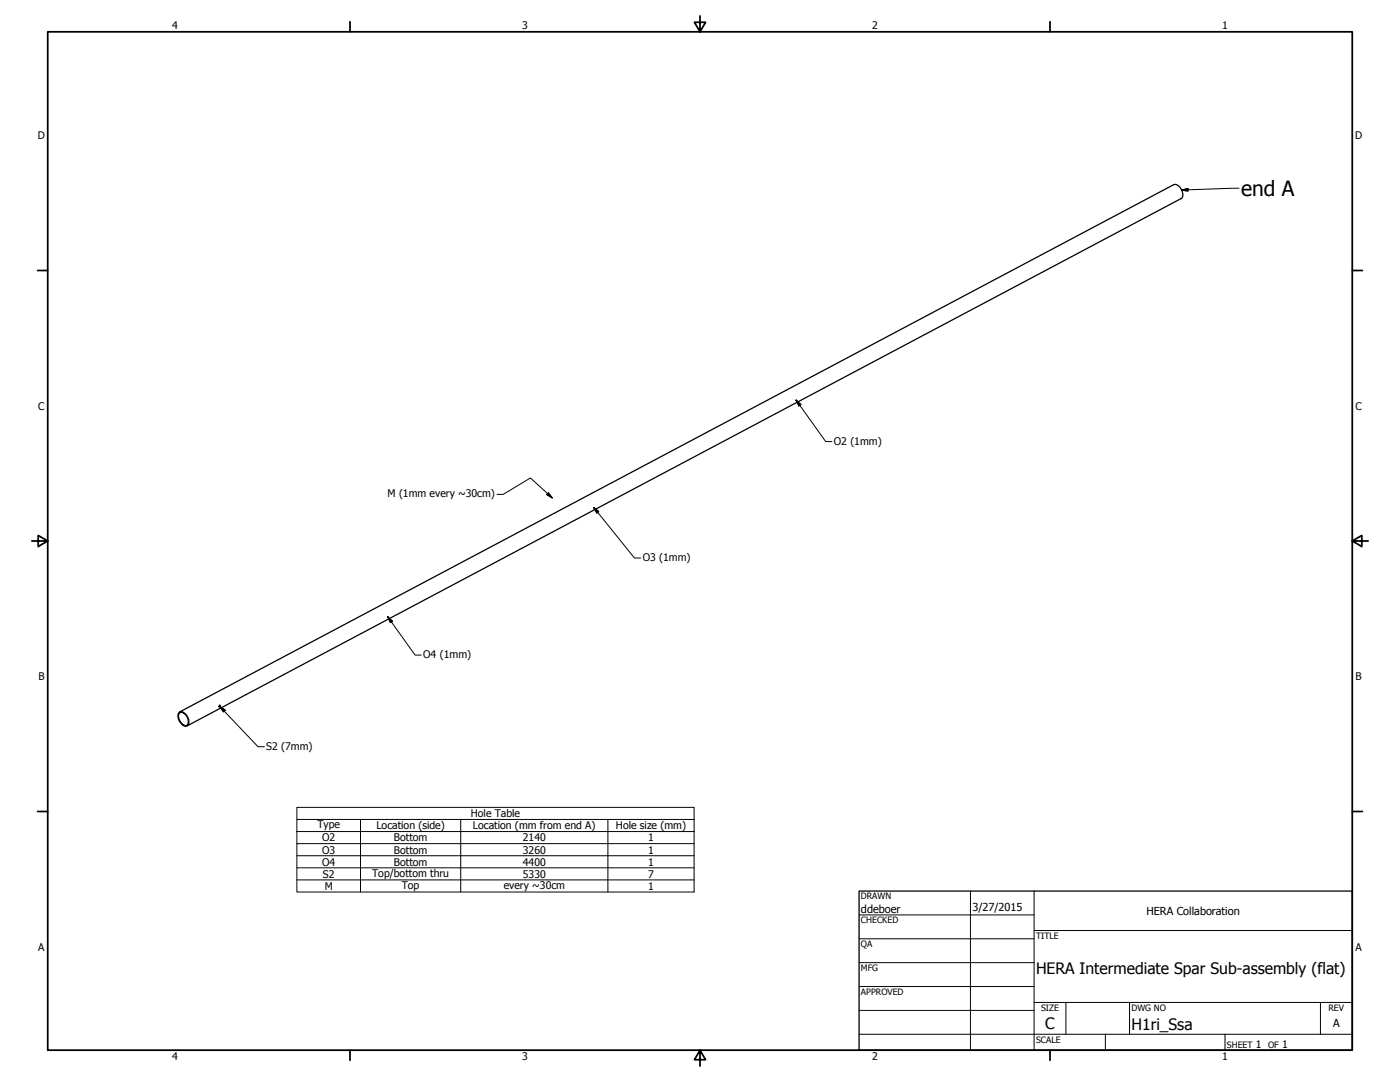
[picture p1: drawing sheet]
<svg xmlns="http://www.w3.org/2000/svg" width="559mm" height="432mm" viewBox="0 0 559 432" stroke-linecap="round" stroke-linejoin="round" font-family="sans-serif">
<!-- layer: Visible (ANSI) -->
<path d="M317.8 159.8h.1M237 202.6h.1M154.7 246.3h.1M71.6 284.2a3.3 3.3 0 0 1 3.7 3.1l.1 .4a1.61 1.61 0 0 1-.9 2.1 1.61 1.61 0 0 1-2.1-.9 3.7 3.7 0 0 1-.8-4.7zM71.7 284.5a2.71 2.71 0 0 1 3.4 2.6 1.44 1.44 0 0 1-.1 1.9 1.44 1.44 0 0 1-1.8 .2 3.6 3.6 0 0 1-1.5-4.7zM71.8 284.1l396.6-210.4a3.4 3.4 0 0 1 3.7 3.6v1.1l-.5 .8-396.9 210.5M87.5 281.6l.4-.1a.34 .34 0 0 1-.1 .5 .34 .34 0 0 1-.4-.1zM87.7 281.4l-.3 .5" fill="none" stroke="#000" stroke-width=".51"/>
<!-- layer: Border (ANSI) -->
<g fill="none" stroke="#000" stroke-width=".7">
<path d="M19 12.7h520.8v406.4h-520.8zM139.7 8.6v4.1M279.4 6.3v6.4l-2.2-3.8h4.4l-2.2 3.8M419.1 8.6v4.1M15 107.9h4M539.8 107.9h4M12.7 215.9h6.3l-3.8-2.2v4.4l3.8-2.2M539.8 215.9l3.8 2.2v-4.4l-3.8 2.2h6.3M15 323.8h4M539.8 323.8h4M139.7 419.1v4.1M279.4 419.1l2.2 3.8h-4.4l2.2-3.8v6.3"/>
<path d="M419.1 419.1v4.1"/>
</g>
<!-- layer: Title (ANSI) -->
<g fill="none" stroke="#000" stroke-width=".4">
<path d="M387.3 355.6v63.5M412.7 355.6v63.5M342.9 365.1h69.8M342.9 374.6h69.8M412.7 371.3h127.1M342.9 384.2h69.8M342.9 393.7h69.8M342.9 412.7h196.9M342.9 403.2h69.8M412.7 400h127.1M425.4 400v12.7M441.2 412.7v6.4"/>
<path d="M450.8 400v12.7M488.9 412.7v6.4M527 400v12.7"/>
</g>
<path d="M342.9 355.6h196.9v63.5h-196.9z" fill="none" stroke="#000" stroke-width=".51"/>
<!-- layer: Symbol (ANSI) -->
<g fill="none" stroke="#000" stroke-width=".4">
<path d="M471.7 75.9l2.5-.7v1.1zM494.5 75.1l-22.8 .8M317.8 159.7l1.9 1.8-.9 .6zM317.8 159.7l11.8 16.5h2.4M198.4 197.3h2.5l10.8-6.5 8.7 7.9M218.9 196.7l1.5 2-2.2-1.3zM237 202.6l2 1.6-.8 .6zM237 202.6l16.2 20.1h2.5M154.7 246.1l1.9 1.8-.8 .6zM154.7 246.1l11 15.3h2.4M87.8 281.9l2.1 1.5-.7 .7zM87.8 281.9l15.2 16.1h2.5"/>
<path d="M118.5 327v-4.8h158.6v4.8M118.5 331.9h158.6M118.5 336.7h158.6M143.9 327v29M183.9 327v29M242.6 327v29M277.1 327h-158.6v4.9M277.1 327v29h-158.6v-24.1M118.5 341.5h158.6M118.5 346.3h158.6M118.5 351.2h158.6"/>
</g>
<path d="M471.7 75.9l2.5-.7zM471.7 75.9l2.5-.7v1.1zM317.8 159.7l1.9 1.8zM317.8 159.7l1.9 1.8-.9 .6zM218.2 197.4l2.2 1.3zM218.9 196.7l1.5 2-2.2-1.3zM237 202.6l2 1.6zM237 202.6l2 1.6-.8 .6zM154.7 246.1l1.9 1.8zM154.7 246.1l1.9 1.8-.8 .6zM87.8 281.9l2.1 1.5zM87.8 281.9l2.1 1.5-.7 .7z" fill="#000" stroke="#000" stroke-width=".4"/>
<text font-size="8.4" x="495.4" y="78.2">end A</text>
<g font-size="6.3">
<text x="413.5" y="388.6">HERA Intermediate Spar Sub-assembly (flat)</text>
<text x="417.2" y="410.6">C</text>
<text x="451.6" y="411.1">H1ri_Ssa</text>
</g>
<g font-size="4.4">
<text x="343.7" y="364.3">ddeboer</text>
<text x="388.1" y="363.7">3/27/2015</text>
<text x="457.6" y="365.1">HERA Collaboration</text>
<text x="532.1" y="409.9">A</text>
</g>
<g font-size="4.2">
<text x="68.7" y="11.7">4</text>
<text x="208.4" y="11.7">3</text>
<text x="348.1" y="11.7">2</text>
<text x="487.8" y="11.7">1</text>
<text x="15.1" y="55.5">D</text>
<text x="540.9" y="55.5">D</text>
<text x="15.2" y="163.4">C</text>
<text x="541" y="163.4">C</text>
<text x="332.9" y="177.4">O2 (1mm)</text>
<text x="154.7" y="198.5">M (1mm every ~30cm)</text>
<text x="256.5" y="223.9">O3 (1mm)</text>
<text x="168.9" y="262.6">O4 (1mm)</text>
<text x="15.3" y="271.4">B</text>
<text x="541.1" y="271.4">B</text>
<text x="106.3" y="299.1">S2 (7mm)</text>
<text x="187.9" y="326.2">Hole Table</text>
<text x="126.7" y="330.6">Type</text>
<text x="128.6" y="335.8">O2</text>
<text x="150.2" y="330.6">Location (side)</text>
<text x="157.2" y="335.8">Bottom</text>
<text x="188.8" y="330.6">Location (mm from end A)</text>
<text x="208.7" y="335.8">2140</text>
<text x="245.8" y="330.6">Hole size (mm)</text>
<text x="258.7" y="335.8">1</text>
<text x="128.6" y="340.6">O3</text>
<text x="157.2" y="340.6">Bottom</text>
<text x="208.7" y="340.6">3260</text>
<text x="258.7" y="340.6">1</text>
<text x="128.6" y="345.4">O4</text>
<text x="157.2" y="345.4">Bottom</text>
<text x="208.7" y="345.4">4400</text>
<text x="258.7" y="345.4">1</text>
<text x="128.9" y="350.3">S2</text>
<text x="148.5" y="349.9">Top/bottom thru</text>
<text x="208.7" y="350.3">5330</text>
<text x="258.7" y="350.3">7</text>
<text x="129.6" y="355.1">M</text>
<text x="160.4" y="354.7">Top</text>
<text x="201" y="354.7">every ~30cm</text>
<text x="258.7" y="355.1">1</text>
<text x="15.2" y="379.3">A</text>
<text x="541" y="379.3">A</text>
<text x="501.3" y="418.3">1</text>
<text x="511.8" y="418.3">1</text>
<text x="68.7" y="423.2">4</text>
<text x="208.4" y="423.2">3</text>
<text x="348.1" y="423.2">2</text>
<text x="487.8" y="423.2">1</text>
</g>
<g font-size="3.5">
<text x="343.7" y="358.9">DRAWN</text>
<text x="343.7" y="368.5">CHECKED</text>
<text x="413.5" y="374.6">TITLE</text>
<text x="343.7" y="378">QA</text>
<text x="343.7" y="387.5">MFG</text>
<text x="343.7" y="397.1">APPROVED</text>
<text x="415.5" y="403.4">SIZE</text>
<text x="451.6" y="403.4">DWG NO</text>
<text x="530.3" y="403.4">REV</text>
<text x="413.5" y="416.1">SCALE</text>
<text x="489.7" y="418.3">SHEET</text>
<text x="506.2" y="418.3">OF</text>
</g>
</svg>
